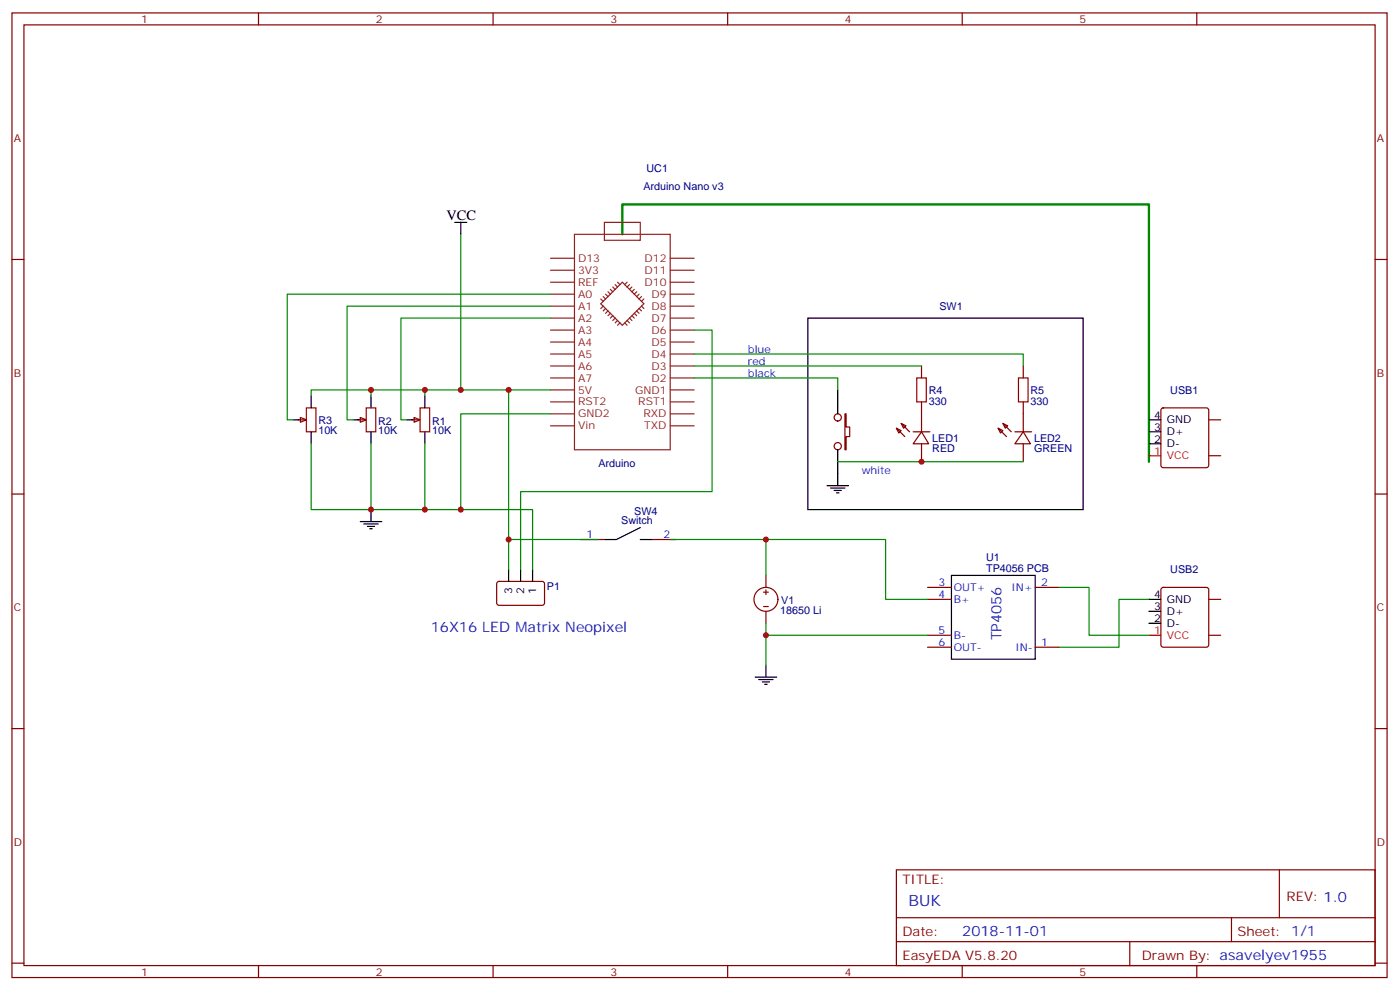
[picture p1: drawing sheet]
<svg xmlns="http://www.w3.org/2000/svg" width="413mm" height="292mm" viewBox="0 0 413 292" stroke-linecap="round" stroke-linejoin="round" font-family="sans-serif">
<g fill="none" stroke="#000" stroke-width=".35">
<path d="M134.1 65.5h3.5M135.8 65.5v3.6M238.1 93.8h81.2v56.4h-81.2zM91.7 116.7v3.5M109.4 116.7v3.5M125.2 116.7v3.5M246.9 114.9v7.1M86.4 123.8h1.8M91.7 127.3v3.5M104.1 123.8h1.7M109.4 127.3v3.5M119.9 123.8h1.8"/>
<path d="M125.2 127.3v3.5M246.9 132.6v10.6M338.7 123.8h3.5M338.7 130.8h3.5M338.7 127.3h3.5M106.2 153.7h6.3M107.2 154.4h4.3M108.3 155.2h2.1M109 155.9h.7M109.4 150.2v3.5M188.7 155.5l-7 3.5h-3.5M188.7 159h3.6"/>
<path d="M243.8 143.2h6.3M244.8 143.9h4.3M245.9 144.6h2.1M246.6 145.3h.7M149.9 167.9v3.5M153.5 167.9v3.5M157 167.9v3.5M280.5 169.6h24.7v24.7h-24.7zM338.7 176.7h3.5M222.6 199.6h6.4M225.8 196.1v3.5M338.7 183.7h3.5"/>
<path d="M338.7 180.2h3.5M223.7 200.3h4.2M224.7 201h2.1M225.4 201.7h.7"/>
</g>
<path d="M183.4 69.1v-8.8h155.3v75.8" fill="none" stroke="#008700" stroke-width=".71"/>
<g fill="none" stroke="#870000" stroke-width=".35">
<path d="M3.5 3.8h405.4v284.3h-405.4zM7.1 7.3h398.2v277.3h-398.2zM76.2 3.8v3.5M145.3 3.8v3.5M214.5 3.8v3.5M283.6 3.8v3.5M352.8 3.8v3.5M3.5 76.5h3.6M405.3 76.5h3.6M271.6 107.9v3.5M271.6 118.5v8.8M301.6 107.9v3.5"/>
<path d="M301.6 118.5v8.8M87.8 123.8h2.2M88.5 123l1.8 .8-1.8 .7zM105.5 123.8h2.1M106.2 123l1.7 .8-1.7 .7zM121.4 123.8h2.1M122.1 123l1.7 .8-1.7 .7zM249.1 122h.3v3.9h1.1v2.8h-1.1v3.9h-.3zM264.2 126.2l1.4 .7-.7 .7zM264.2 126.2l2.5 2.5M265.6 124.8l1.5 .7-.8 .7zM265.6 124.8l2.5 2.5"/>
<path d="M269.2 127.3h4.9M271.6 127.3l2.2 3.5h-4.6zM271.6 130.8v5.3M294.2 126.2l1.4 .7-.7 .7zM294.2 126.2l2.5 2.5M295.6 124.8l1.4 .7-.7 .7zM295.6 124.8l2.5 2.5M299.2 127.3h4.9M301.6 127.3l2.1 3.5h-4.5zM301.6 130.8v5.3M342.4 120.4l.5-.2h12.7l.5 .2 .2 .5v16.3l-.2 .5-.5 .2h-12.7l-.5-.3-.2-.4v-16.3zM356.3 123.8h3.5"/>
<path d="M356.3 134.3h3.5M3.5 145.6h3.6M171.1 159h7.1M192.3 159h7M405.3 145.6h3.6M146.6 171.6l.5-.2h13l.4 .7-.1 5.9-.6 .4h-13l-.4-.7v-5.6zM225.1 174.6h1.4M225.1 178.8h1.4M225.8 169.6v3.5M225.8 173.8v1.5M273.4 173.1h7.1M273.4 176.7h7.1"/>
<path d="M305.2 173.1h7M342.4 173.3l.5-.2h12.7l.5 .2 .2 .5v16.3l-.2 .5-.5 .2h-12.7l-.5-.3-.2-.4v-16.3zM356.3 176.7h3.5M225.8 180.2v3.5M273.4 190.8h7.1M273.4 187.3h7.1M305.2 190.8h7M356.3 187.3h3.5M3.5 214.8h3.6M405.3 214.8h3.6M264.2 256.4h141.1v28.2h-141.1zM377.1 256.4v14.1"/>
<path d="M264.2 270.5h141.1M264.2 277.6h141.1M333 277.6v7M363 270.5v7.1M3.5 283.9h3.6M76.2 284.6v3.5M145.3 284.6v3.5M214.5 284.6v3.5M283.6 284.6v3.5M352.8 284.6v3.5M405.3 283.9h3.6"/>
<circle cx="246.9" cy="123" r="1.06"/>
<circle cx="246.9" cy="131.5" r="1.06"/>
<circle cx="225.8" cy="176.7" r="3.5"/>
</g>
<path d="M270.2 111.4h2.8v7.1h-2.8zM300.2 111.4h2.8v7.1h-2.8zM90.3 120.2h2.8v7.1h-2.8zM107.9 120.2h2.9v7.1h-2.9zM123.8 120.2h2.8v7.1h-2.8z" fill="none" stroke="#a10000" stroke-width=".35"/>
<path d="M338.7 134.3h3.5M338.7 187.3h3.5" fill="none" stroke="#f00" stroke-width=".35"/>
<g fill="none" stroke="#8c2424" stroke-width=".35">
<path d="M162.3 79.7h7M162.3 76.1h7M169.3 69.1h28.3v63.5h-28.3zM178.2 65.5h10.5v5.3h-10.5zM197.6 79.7h7M197.6 76.1h7M162.3 83.2h7M162.3 86.7h7M162.3 90.2h7M162.3 93.8h7M162.3 97.3h7M177.1 88.1l.7 .7"/>
<path d="M177.8 87.4l.7 .7M177.8 90.2l-.7 .7M178.5 86.7l.7 .7M178.5 90.9l-.7 .8M179.2 86l.7 .7M179.2 91.7l-.7 .7M179.9 85.3l.7 .7M179.9 92.4l-.7 .7M180.6 84.6l.7 .7M180.6 93.1l-.7 .7M181.3 83.9l.7 .7M181.3 93.8l-.7 .7"/>
<path d="M182 83.2l.7 .7M182 94.5l-.7 .7M182.7 95.2l-.7 .7M183.4 83.2l6.4 6.3-6.4 6.4-6.3-6.4zM184.1 95.2l.8 .7M184.9 83.2l-.8 .7M184.9 94.5l.7 .7M185.6 93.8l.7 .7M185.6 83.9l-.7 .7M186.3 93.1l.7 .7M186.3 84.6l-.7 .7M187 92.4l.7 .7"/>
<path d="M187 85.3l-.7 .7M187.7 91.7l.7 .7M187.7 86l-.7 .7M188.4 90.9l.7 .8M188.4 86.7l-.7 .7M189.1 90.2l.7 .7M189.1 87.4l-.7 .7M189.8 88.1l-.7 .7M197.6 83.2h7M197.6 86.7h7M197.6 90.2h7M197.6 93.8h7"/>
<path d="M197.6 97.3h7M162.3 100.8h7M162.3 104.4h7M162.3 107.9h7M162.3 111.4h7M162.3 114.9h7M162.3 118.5h7M197.6 100.8h7M197.6 104.4h7M197.6 107.9h7M197.6 111.4h7M197.6 114.9h7"/>
<path d="M197.6 118.5h7M162.3 122h7M162.3 125.5h7M197.6 122h7M197.6 125.5h7"/>
</g>
<g fill="none" stroke="#008700" stroke-width=".35">
<path d="M135.8 69.1v45.8h26.5M162.3 86.7h-77.6v37.1h1.7M162.3 90.2h-60v33.6h1.8M162.3 93.8h-44.1v30h1.7M204.6 97.3h5.3v47.6h-56.4v23M109.4 114.9v1.8M125.2 114.9v1.8M135.8 114.9h-44.1v1.8M149.9 114.9v53M204.6 111.4h42.3v3.5M204.6 104.4h97v3.5M204.6 107.9h67"/>
<path d="M91.7 130.8v19.4h17.7v-19.4M125.2 130.8v19.4h-15.8M162.3 122h-26.5v28.2h-10.6M246.9 136.1h54.7M135.8 150.2h21.2v17.7M149.9 159h26.5M197.6 159h28.2v10.6M225.8 159h35.3v17.7h12.3M312.2 173.1h8.8v14.2h17.7M338.7 176.7h-8.9v14.1h-17.6M225.8 183.7v12.4M225.8 187.3h47.6"/>
</g>
<g fill="#c00">
<circle cx="125.2" cy="114.9" r=".88"/>
<circle cx="135.8" cy="114.9" r=".88"/>
<circle cx="271.6" cy="136.1" r=".88"/>
<circle cx="225.8" cy="159" r=".88"/>
<circle cx="149.9" cy="159" r=".88"/>
<circle cx="135.8" cy="150.2" r=".88"/>
<circle cx="109.4" cy="150.2" r=".88"/>
<circle cx="125.2" cy="150.2" r=".88"/>
<circle cx="149.9" cy="114.9" r=".88"/>
<circle cx="225.8" cy="187.3" r=".88"/>
<circle cx="109.4" cy="114.9" r=".88"/>
</g>
<text font-size="4.6" fill="#00f" x="267.8" y="267">BUK</text>
<text font-size="4.2" x="131.6" y="64.8">VCC</text>
<g font-size="4.2" fill="#00f">
<text x="127" y="186.2">16X16 LED Matrix Neopixel</text>
<text x="295.2" y="188.8" transform="rotate(-90 295.2 188.8)">TP4056</text>
<text x="283.6" y="275.8">2018-11-01</text>
</g>
<g font-size="3.9" fill="#800">
<text x="266" y="260.6">TITLE:</text>
<text x="379.2" y="265.6">REV: 1.0</text>
<text x="266" y="275.8">Date:</text>
<text x="364.8" y="275.8">Sheet: 1/1</text>
<text x="266" y="282.9">EasyEDA V5.8.20</text>
<text x="336.5" y="282.9">Drawn By: asavelyev1955</text>
</g>
<g font-size="3.2" fill="#800">
<text x="41.6" y="6.8">1</text>
<text x="110.8" y="6.8">2</text>
<text x="179.9" y="6.8">3</text>
<text x="249.1" y="6.8">4</text>
<text x="318.2" y="6.8">5</text>
<text x="4.1" y="41.9">A</text>
<text x="405.9" y="41.9">A</text>
<text x="4.1" y="111.1">B</text>
<text x="405.9" y="111.1">B</text>
<text x="4.1" y="180.2">C</text>
<text x="405.9" y="180.2">C</text>
<text x="4.1" y="249.3">D</text>
<text x="405.9" y="249.3">D</text>
<text x="41.6" y="287.6">1</text>
<text x="110.8" y="287.6">2</text>
<text x="179.9" y="287.6">3</text>
<text x="249.1" y="287.6">4</text>
<text x="318.2" y="287.6">5</text>
</g>
<g font-size="3.2" fill="#000080">
<text x="190.6" y="50.8">UC1</text>
<text x="189.7" y="56.1">Arduino Nano v3</text>
<text x="276.9" y="91.5">SW1</text>
<text x="273.8" y="119.2">330</text>
<text x="273.8" y="116.1">R4</text>
<text x="303.7" y="119.2">330</text>
<text x="303.7" y="116.1">R5</text>
<text x="344.9" y="116.1">USB1</text>
<text x="93.8" y="124.9">R3</text>
<text x="111.5" y="125.2">R2</text>
<text x="127.4" y="125.2">R1</text>
<text x="93.8" y="128.1">10K</text>
<text x="111.5" y="128.1">10K</text>
<text x="127.4" y="128.1">10K</text>
<text x="274.8" y="130.3">LED1</text>
<text x="304.8" y="130.3">LED2</text>
<text x="176.4" y="137.5">Arduino</text>
<text x="274.8" y="133.3">RED</text>
<text x="304.8" y="133.3">GREEN</text>
<text x="183.1" y="154.4">Switch</text>
<text x="187" y="151.8">SW4</text>
<text x="290.7" y="165.3">U1</text>
<text x="290.7" y="168.6">TP4056 PCB</text>
<text x="344.9" y="169">USB2</text>
<text x="161.2" y="174">P1</text>
<text x="230.3" y="177.9">V1</text>
<text x="230" y="181">18650 Li</text>
</g>
<g font-size="3.2" fill="#8d2323">
<text x="170.4" y="77.2">D13</text>
<text x="190" y="77.2">D12</text>
<text x="170.4" y="80.7">3V3</text>
<text x="190" y="80.7">D11</text>
<text x="170.4" y="87.8">A0</text>
<text x="170.4" y="84.2">REF</text>
<text x="190" y="84.2">D10</text>
<text x="192" y="87.8">D9</text>
<text x="170.4" y="94.8">A2</text>
<text x="170.4" y="91.3">A1</text>
<text x="192" y="91.3">D8</text>
<text x="192" y="94.8">D7</text>
<text x="170.4" y="101.9">A4</text>
<text x="170.4" y="98.4">A3</text>
<text x="192" y="98.4">D6</text>
<text x="192" y="101.9">D5</text>
<text x="170.4" y="105.4">A5</text>
<text x="192" y="105.4">D4</text>
<text x="170.4" y="112.5">A7</text>
<text x="170.4" y="108.9">A6</text>
<text x="192" y="108.9">D3</text>
<text x="192" y="112.5">D2</text>
<text x="170.4" y="119.5">RST2</text>
<text x="170.4" y="116">5V</text>
<text x="187.2" y="116">GND1</text>
<text x="188.2" y="119.5">RST1</text>
<text x="170.4" y="123">GND2</text>
<text x="189.7" y="123">RXD</text>
<text x="170.4" y="126.6">Vin</text>
<text x="189.9" y="126.6">TXD</text>
</g>
<g font-size="3.2" fill="#00f">
<text x="220.5" y="107.6">red</text>
<text x="220.5" y="104.1">blue</text>
<text x="220.5" y="111.1">black</text>
<text x="254" y="139.6">white</text>
<text x="172.9" y="158.7">1</text>
<text x="195.5" y="158.7">2</text>
<text x="276.7" y="172.8">3</text>
<text x="306.9" y="172.8">2</text>
<text x="276.7" y="176.3">4</text>
<text x="281.2" y="174.2">OUT+</text>
<text x="281.2" y="177.7">B+</text>
<text x="298.1" y="174.2">IN+</text>
<text x="276.7" y="186.9">5</text>
<text x="276.7" y="190.4">6</text>
<text x="281.2" y="188.3">B-</text>
<text x="281.2" y="191.8">OUT-</text>
<text x="299.3" y="191.8">IN-</text>
<text x="306.9" y="190.4">1</text>
</g>
<g font-size="3.2">
<text x="340.2" y="123.4">4</text>
<text x="344" y="124.8">GND</text>
<text x="340.2" y="130.5">2</text>
<text x="340.2" y="126.9">3</text>
<text x="344" y="131.9">D-</text>
<text x="344" y="128.3">D+</text>
<text x="151" y="175.2" transform="rotate(-90 151 175.2)">3</text>
<text x="154.5" y="175.2" transform="rotate(-90 154.5 175.2)">2</text>
<text x="158" y="175.2" transform="rotate(-90 158 175.2)">1</text>
<text x="340.2" y="179.8">3</text>
<text x="340.2" y="176.3">4</text>
<text x="344" y="177.7">GND</text>
<text x="340.2" y="183.4">2</text>
<text x="344" y="184.8">D-</text>
<text x="344" y="181.3">D+</text>
</g>
<g font-size="3.2" fill="#f00">
<text x="340.2" y="134">1</text>
<text x="344" y="135.4">VCC</text>
<text x="340.2" y="186.9">1</text>
<text x="344" y="188.3">VCC</text>
</g>
</svg>
